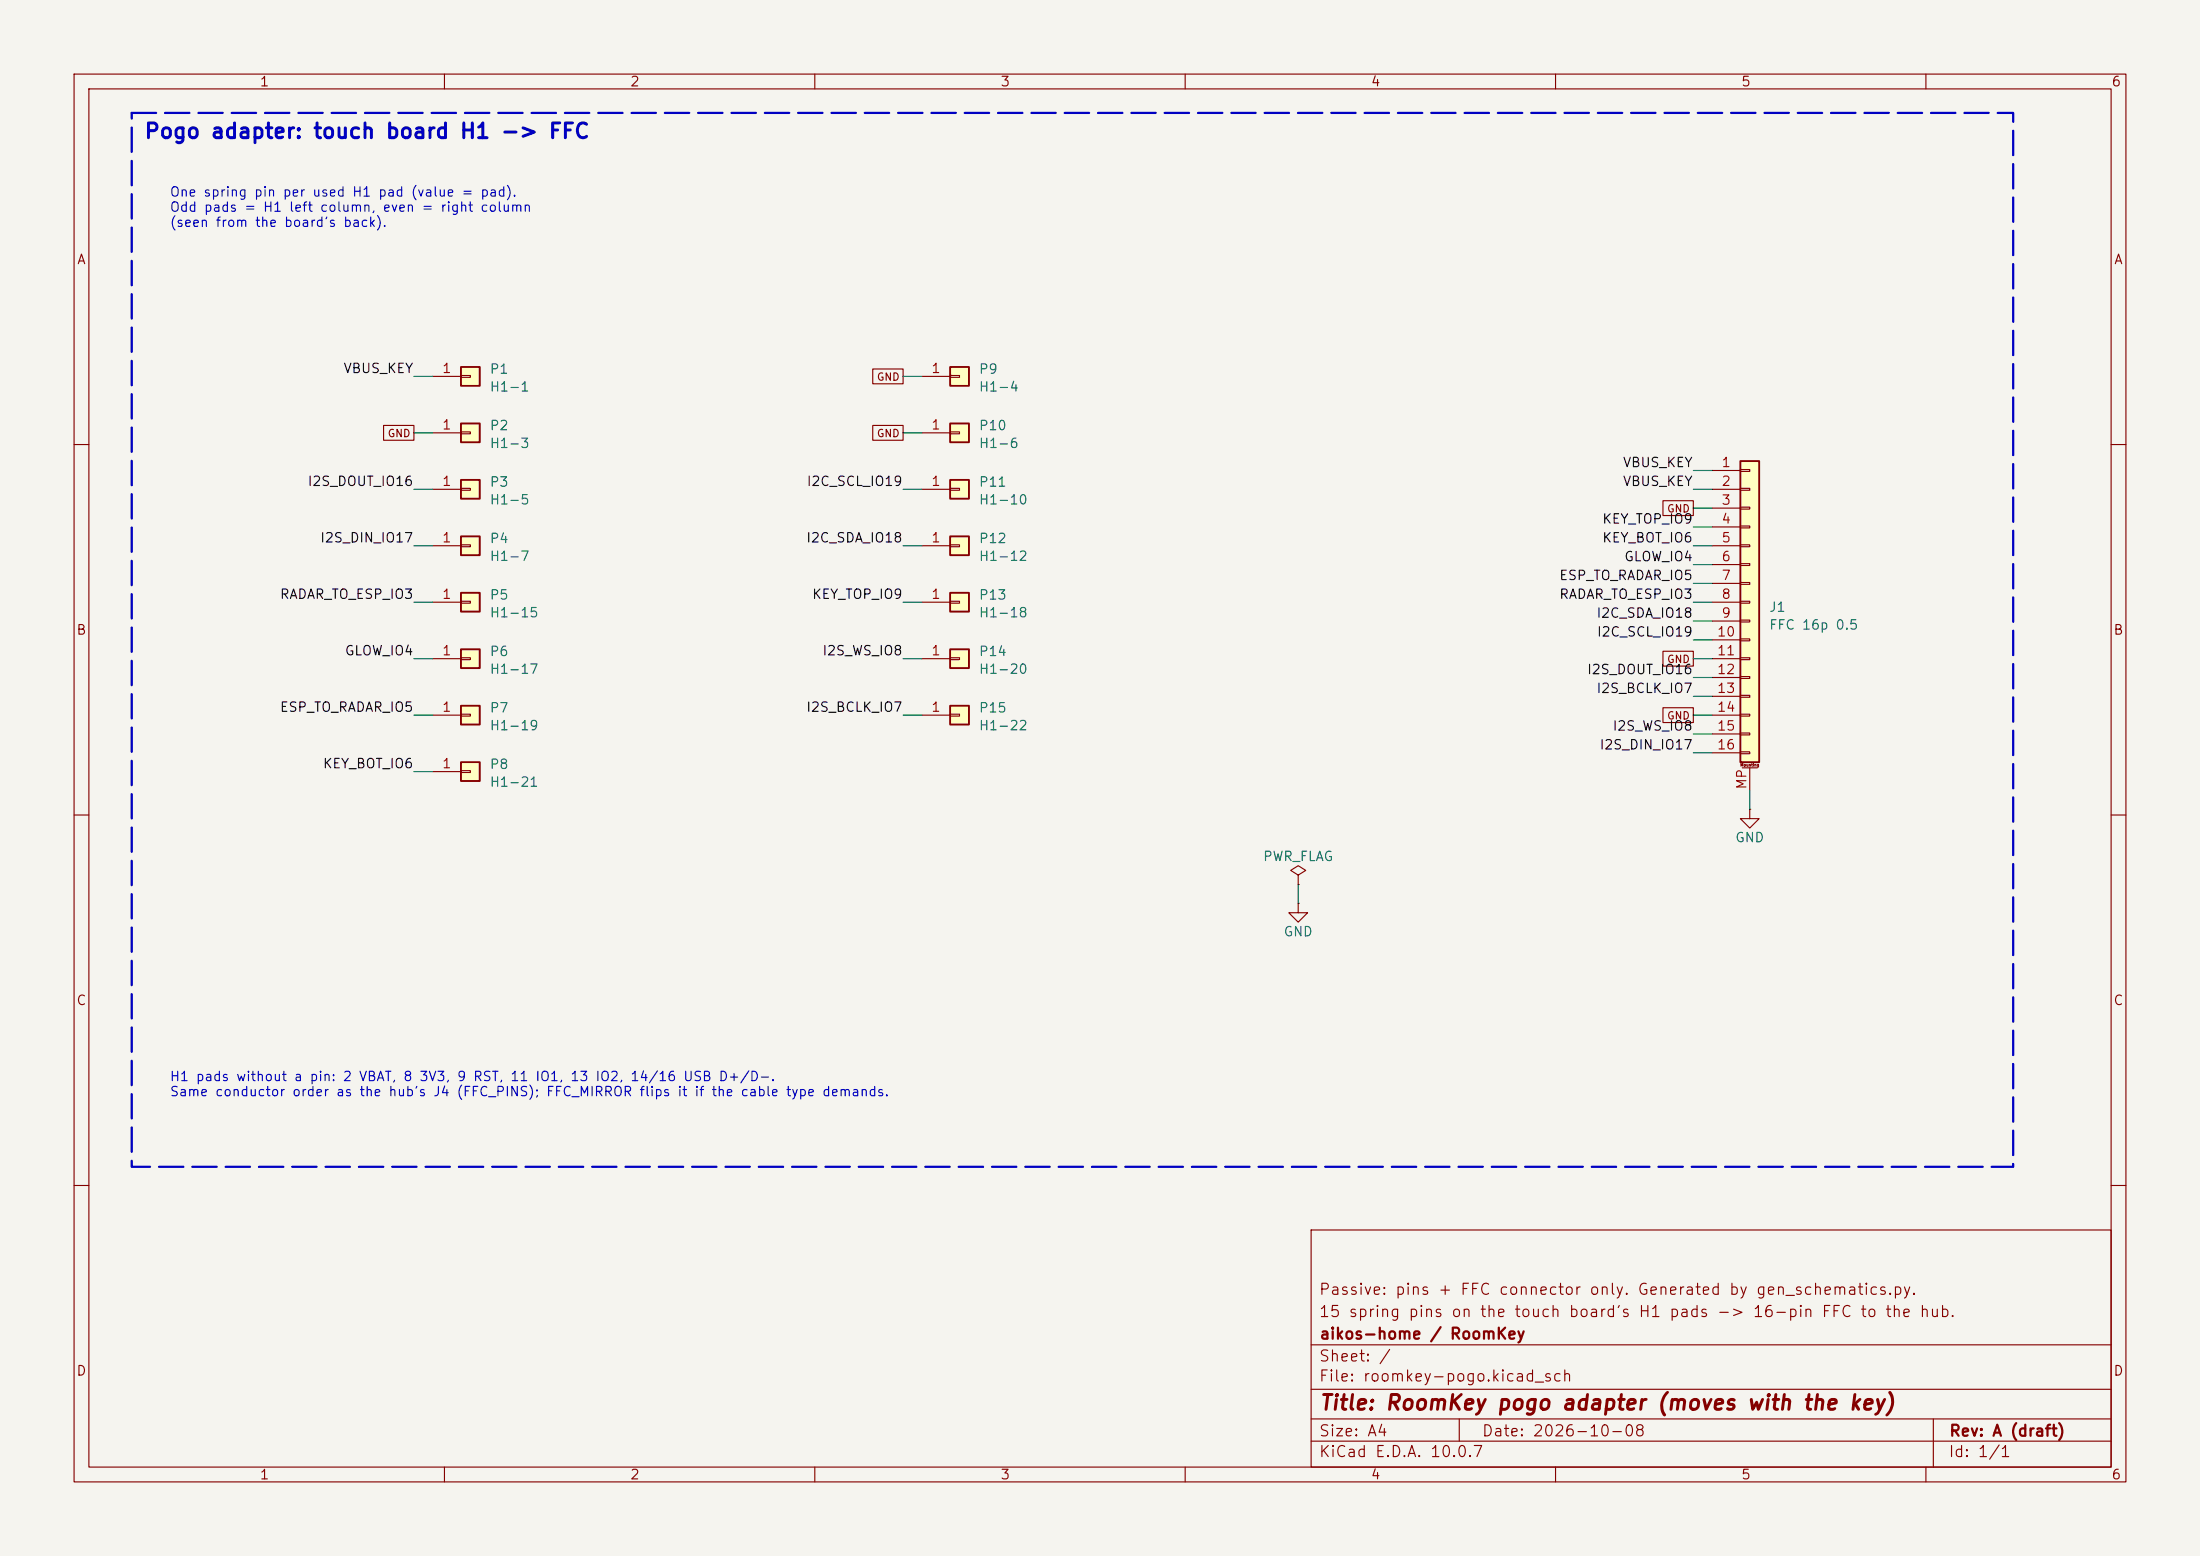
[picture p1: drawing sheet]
(kicad_sch
 (version 20260101)
 (generator "eeschema")
 (generator_version "10.0")
 (paper "A4")
 (title_block
  (title "RoomKey pogo adapter (moves with the key)")
  (date "2026-10-08")
  (rev "A (draft)")
  (company "aikos-home / RoomKey")
  (comment 1 "15 spring pins on the touch board's H1 pads -> 16-pin FFC to the hub.")
  (comment 2 "Passive: pins + FFC connector only. Generated by gen_schematics.py."))
 (lib_symbols
  (symbol "Connector_Generic:Conn_01x01"
   (pin_names
    (offset 1.016) (hide yes)) (exclude_from_sim no) (in_bom yes) (on_board yes)
   (in_pos_files yes)
   (duplicate_pin_numbers_are_jumpers no)
   (property "Reference" "J" (at 0 2.54 0) (show_name no) (do_not_autoplace no) (effects (font (size 1.27 1.27))))
   (property "Value" "Conn_01x01" (at 0 -2.54 0) (show_name no) (do_not_autoplace no) (effects (font (size 1.27 1.27))))
   (property "Footprint" "" (at 0 0 0) (show_name no) (do_not_autoplace no) (hide yes) (effects (font (size 1.27 1.27))))
   (property "Datasheet" "" (at 0 0 0) (show_name no) (do_not_autoplace no) (hide yes) (effects (font (size 1.27 1.27))))
   (property "Description" "Generic connector, single row, 01x01, script generated (kicad-library-utils/schlib/autogen/connector/)" (at 0 0 0) (show_name no) (do_not_autoplace no) (hide yes) (effects (font (size 1.27 1.27))))
   (symbol "Conn_01x01_1_1"
    (rectangle (start -1.27 1.27) (end 1.27 -1.27) (stroke (width 0.254) (type default)) (fill (type background)))
    (rectangle (start -1.27 0.127) (end 0 -0.127) (stroke (width 0.1524) (type default)) (fill (type none)))
    (pin passive line (at -5.08 0 0) (length 3.81) (name "Pin_1" (effects (font (size 1.27 1.27)))) (number "1" (effects (font (size 1.27 1.27))))))
   (embedded_fonts no))
  (symbol "Connector_Generic_MountingPin:Conn_01x16_MountingPin"
   (pin_names
    (offset 1.016) (hide yes)) (exclude_from_sim no) (in_bom yes) (on_board yes)
   (in_pos_files yes)
   (duplicate_pin_numbers_are_jumpers no)
   (property "Reference" "J" (at 0 20.32 0) (show_name no) (do_not_autoplace no) (effects (font (size 1.27 1.27))))
   (property "Value" "Conn_01x16_MountingPin" (at 1.27 -22.86 0) (show_name no) (do_not_autoplace no) (effects (font (size 1.27 1.27)) (justify left)))
   (property "Footprint" "" (at 0 0 0) (show_name no) (do_not_autoplace no) (hide yes) (effects (font (size 1.27 1.27))))
   (property "Datasheet" "" (at 0 0 0) (show_name no) (do_not_autoplace no) (hide yes) (effects (font (size 1.27 1.27))))
   (property "Description" "Generic connectable mounting pin connector, single row, 01x16, script generated (kicad-library-utils/schlib/autogen/connector/)" (at 0 0 0) (show_name no) (do_not_autoplace no) (hide yes) (effects (font (size 1.27 1.27))))
   (symbol "Conn_01x16_MountingPin_1_1"
    (rectangle (start -1.27 19.05) (end 1.27 -21.59) (stroke (width 0.254) (type default)) (fill (type background)))
    (rectangle (start -1.27 17.907) (end 0 17.653) (stroke (width 0.1524) (type default)) (fill (type none)))
    (rectangle (start -1.27 15.367) (end 0 15.113) (stroke (width 0.1524) (type default)) (fill (type none)))
    (rectangle (start -1.27 12.827) (end 0 12.573) (stroke (width 0.1524) (type default)) (fill (type none)))
    (rectangle (start -1.27 10.287) (end 0 10.033) (stroke (width 0.1524) (type default)) (fill (type none)))
    (rectangle (start -1.27 7.747) (end 0 7.493) (stroke (width 0.1524) (type default)) (fill (type none)))
    (rectangle (start -1.27 5.207) (end 0 4.953) (stroke (width 0.1524) (type default)) (fill (type none)))
    (rectangle (start -1.27 2.667) (end 0 2.413) (stroke (width 0.1524) (type default)) (fill (type none)))
    (rectangle (start -1.27 0.127) (end 0 -0.127) (stroke (width 0.1524) (type default)) (fill (type none)))
    (rectangle (start -1.27 -2.413) (end 0 -2.667) (stroke (width 0.1524) (type default)) (fill (type none)))
    (rectangle (start -1.27 -4.953) (end 0 -5.207) (stroke (width 0.1524) (type default)) (fill (type none)))
    (rectangle (start -1.27 -7.493) (end 0 -7.747) (stroke (width 0.1524) (type default)) (fill (type none)))
    (rectangle (start -1.27 -10.033) (end 0 -10.287) (stroke (width 0.1524) (type default)) (fill (type none)))
    (rectangle (start -1.27 -12.573) (end 0 -12.827) (stroke (width 0.1524) (type default)) (fill (type none)))
    (rectangle (start -1.27 -15.113) (end 0 -15.367) (stroke (width 0.1524) (type default)) (fill (type none)))
    (rectangle (start -1.27 -17.653) (end 0 -17.907) (stroke (width 0.1524) (type default)) (fill (type none)))
    (rectangle (start -1.27 -20.193) (end 0 -20.447) (stroke (width 0.1524) (type default)) (fill (type none)))
    (polyline (pts (xy -1.016 -22.352) (xy 1.016 -22.352)) (stroke (width 0.1524) (type default)) (fill (type none)))
    (text "Mounting" (at 0 -21.971 0) (effects (font (size 0.381 0.381))))
    (pin passive line (at -5.08 17.78 0) (length 3.81) (name "Pin_1" (effects (font (size 1.27 1.27)))) (number "1" (effects (font (size 1.27 1.27)))))
    (pin passive line (at -5.08 15.24 0) (length 3.81) (name "Pin_2" (effects (font (size 1.27 1.27)))) (number "2" (effects (font (size 1.27 1.27)))))
    (pin passive line (at -5.08 12.7 0) (length 3.81) (name "Pin_3" (effects (font (size 1.27 1.27)))) (number "3" (effects (font (size 1.27 1.27)))))
    (pin passive line (at -5.08 10.16 0) (length 3.81) (name "Pin_4" (effects (font (size 1.27 1.27)))) (number "4" (effects (font (size 1.27 1.27)))))
    (pin passive line (at -5.08 7.62 0) (length 3.81) (name "Pin_5" (effects (font (size 1.27 1.27)))) (number "5" (effects (font (size 1.27 1.27)))))
    (pin passive line (at -5.08 5.08 0) (length 3.81) (name "Pin_6" (effects (font (size 1.27 1.27)))) (number "6" (effects (font (size 1.27 1.27)))))
    (pin passive line (at -5.08 2.54 0) (length 3.81) (name "Pin_7" (effects (font (size 1.27 1.27)))) (number "7" (effects (font (size 1.27 1.27)))))
    (pin passive line (at -5.08 0 0) (length 3.81) (name "Pin_8" (effects (font (size 1.27 1.27)))) (number "8" (effects (font (size 1.27 1.27)))))
    (pin passive line (at -5.08 -2.54 0) (length 3.81) (name "Pin_9" (effects (font (size 1.27 1.27)))) (number "9" (effects (font (size 1.27 1.27)))))
    (pin passive line (at -5.08 -5.08 0) (length 3.81) (name "Pin_10" (effects (font (size 1.27 1.27)))) (number "10" (effects (font (size 1.27 1.27)))))
    (pin passive line (at -5.08 -7.62 0) (length 3.81) (name "Pin_11" (effects (font (size 1.27 1.27)))) (number "11" (effects (font (size 1.27 1.27)))))
    (pin passive line (at -5.08 -10.16 0) (length 3.81) (name "Pin_12" (effects (font (size 1.27 1.27)))) (number "12" (effects (font (size 1.27 1.27)))))
    (pin passive line (at -5.08 -12.7 0) (length 3.81) (name "Pin_13" (effects (font (size 1.27 1.27)))) (number "13" (effects (font (size 1.27 1.27)))))
    (pin passive line (at -5.08 -15.24 0) (length 3.81) (name "Pin_14" (effects (font (size 1.27 1.27)))) (number "14" (effects (font (size 1.27 1.27)))))
    (pin passive line (at -5.08 -17.78 0) (length 3.81) (name "Pin_15" (effects (font (size 1.27 1.27)))) (number "15" (effects (font (size 1.27 1.27)))))
    (pin passive line (at -5.08 -20.32 0) (length 3.81) (name "Pin_16" (effects (font (size 1.27 1.27)))) (number "16" (effects (font (size 1.27 1.27)))))
    (pin passive line (at 0 -25.4 90) (length 3.048) (name "MountPin" (effects (font (size 1.27 1.27)))) (number "MP" (effects (font (size 1.27 1.27))))))
   (embedded_fonts no))
  (symbol "power:GND"
   (power global)
   (pin_numbers (hide yes))
   (pin_names
    (offset 0) (hide yes)) (exclude_from_sim no) (in_bom yes) (on_board yes)
   (in_pos_files yes)
   (duplicate_pin_numbers_are_jumpers no)
   (property "Reference" "#PWR" (at 0 -6.35 0) (show_name no) (do_not_autoplace no) (hide yes) (effects (font (size 1.27 1.27))))
   (property "Value" "GND" (at 0 -3.81 0) (show_name no) (do_not_autoplace no) (effects (font (size 1.27 1.27))))
   (property "Footprint" "" (at 0 0 0) (show_name no) (do_not_autoplace no) (hide yes) (effects (font (size 1.27 1.27))))
   (property "Datasheet" "" (at 0 0 0) (show_name no) (do_not_autoplace no) (hide yes) (effects (font (size 1.27 1.27))))
   (property "Description" "Power symbol creates a global label with name \"GND\" , ground" (at 0 0 0) (show_name no) (do_not_autoplace no) (hide yes) (effects (font (size 1.27 1.27))))
   (symbol "GND_0_1"
    (polyline (pts (xy 0 0) (xy 0 -1.27) (xy 1.27 -1.27) (xy 0 -2.54) (xy -1.27 -1.27) (xy 0 -1.27)) (stroke (width 0) (type default)) (fill (type none))))
   (symbol "GND_1_1"
    (pin power_in line (at 0 0 270) (length 0) (name "" (effects (font (size 1.27 1.27)))) (number "1" (effects (font (size 1.27 1.27))))))
   (embedded_fonts no))
  (symbol "power:PWR_FLAG"
   (power global)
   (pin_numbers (hide yes))
   (pin_names
    (offset 0) (hide yes)) (exclude_from_sim no) (in_bom yes) (on_board yes)
   (in_pos_files yes)
   (duplicate_pin_numbers_are_jumpers no)
   (property "Reference" "#FLG" (at 0 1.905 0) (show_name no) (do_not_autoplace no) (hide yes) (effects (font (size 1.27 1.27))))
   (property "Value" "PWR_FLAG" (at 0 3.81 0) (show_name no) (do_not_autoplace no) (effects (font (size 1.27 1.27))))
   (property "Footprint" "" (at 0 0 0) (show_name no) (do_not_autoplace no) (hide yes) (effects (font (size 1.27 1.27))))
   (property "Datasheet" "" (at 0 0 0) (show_name no) (do_not_autoplace no) (hide yes) (effects (font (size 1.27 1.27))))
   (property "Description" "Special symbol for telling ERC where power comes from" (at 0 0 0) (show_name no) (do_not_autoplace no) (hide yes) (effects (font (size 1.27 1.27))))
   (symbol "PWR_FLAG_0_0"
    (pin power_out line (at 0 0 90) (length 0) (name "" (effects (font (size 1.27 1.27)))) (number "1" (effects (font (size 1.27 1.27))))))
   (symbol "PWR_FLAG_0_1"
    (polyline (pts (xy 0 0) (xy 0 1.27) (xy -1.016 1.905) (xy 0 2.54) (xy 1.016 1.905) (xy 0 1.27)) (stroke (width 0) (type default)) (fill (type none))))
   (embedded_fonts no)))
 (rectangle
  (start 17.78 15.24)
  (end 271.78 157.48)
  (stroke (width 0.3) (type dash))
  (fill (type none)))
 (text "Pogo adapter: touch board H1 -> FFC"
  (exclude_from_sim no)
  (at 19.304 16.764 0)
  (effects (font (size 2 2)
    (bold yes)) (justify left top)))
 (text "One spring pin per used H1 pad (value = pad).\nOdd pads = H1 left column, even = right column\n(seen from the board's back)."
  (exclude_from_sim no)
  (at 22.86 25.4 0)
  (effects (font (size 1.27 1.27)) (justify left top)))
 (wire
  (pts (xy 58.42 50.8) (xy 55.88 50.8))
  (stroke (width 0) (type default)))
 (label "VBUS_KEY"
  (at 55.88 50.8 180)
  (effects (font (size 1.27 1.27)) (justify right bottom)))
 (symbol
  (lib_id "Connector_Generic:Conn_01x01")
  (at 63.5 50.8 0)
  (unit 1)
  (body_style 1)
  (exclude_from_sim no)
  (in_bom yes)
  (on_board yes)
  (in_pos_files yes)
  (dnp no)
  (property "Reference" "P1" (at 66.04 49.8 0) (show_name no) (do_not_autoplace no) (effects (font (size 1.27 1.27)) (justify left)))
  (property "Value" "H1-1" (at 66.04 52.2 0) (show_name no) (do_not_autoplace no) (effects (font (size 1.27 1.27)) (justify left)))
  (property "Footprint" "roomkey:PogoPin_MillMax_0900_SMD" (at 63.5 50.8 0) (hide yes) (show_name no) (do_not_autoplace no) (effects (font (size 1.27 1.27))))
  (property "Datasheet" "" (at 63.5 50.8 0) (hide yes) (show_name no) (do_not_autoplace no) (effects (font (size 1.27 1.27))))
  (property "Description" "Spring pin on touch board H1 pad 1 (VBUS) [TBD: height vs. the stack, tip shape]" (at 63.5 50.8 0) (hide yes) (show_name no) (do_not_autoplace no) (effects (font (size 1.27 1.27))))
  (property "MPN" "0900-0-15-20-76-14-11-0" (at 63.5 50.8 0) (hide yes) (show_name no) (do_not_autoplace no) (effects (font (size 1.27 1.27))))
  (property "Manufacturer" "Mill-Max" (at 63.5 50.8 0) (hide yes) (show_name no) (do_not_autoplace no) (effects (font (size 1.27 1.27))))
  (property "LCSC" "" (at 63.5 50.8 0) (hide yes) (show_name no) (do_not_autoplace no) (effects (font (size 1.27 1.27))))
  (pin "1"))
 (wire
  (pts (xy 58.42 58.42) (xy 55.88 58.42))
  (stroke (width 0) (type default)))
 (global_label "GND"
  (shape passive)
  (at 55.88 58.42 180)
  (effects (font (size 1 1)) (justify right)))
 (symbol
  (lib_id "Connector_Generic:Conn_01x01")
  (at 63.5 58.42 0)
  (unit 1)
  (body_style 1)
  (exclude_from_sim no)
  (in_bom yes)
  (on_board yes)
  (in_pos_files yes)
  (dnp no)
  (property "Reference" "P2" (at 66.04 57.42 0) (show_name no) (do_not_autoplace no) (effects (font (size 1.27 1.27)) (justify left)))
  (property "Value" "H1-3" (at 66.04 59.82 0) (show_name no) (do_not_autoplace no) (effects (font (size 1.27 1.27)) (justify left)))
  (property "Footprint" "roomkey:PogoPin_MillMax_0900_SMD" (at 63.5 58.42 0) (hide yes) (show_name no) (do_not_autoplace no) (effects (font (size 1.27 1.27))))
  (property "Datasheet" "" (at 63.5 58.42 0) (hide yes) (show_name no) (do_not_autoplace no) (effects (font (size 1.27 1.27))))
  (property "Description" "Spring pin on touch board H1 pad 3 (GND) [TBD: height vs. the stack, tip shape]" (at 63.5 58.42 0) (hide yes) (show_name no) (do_not_autoplace no) (effects (font (size 1.27 1.27))))
  (property "MPN" "0900-0-15-20-76-14-11-0" (at 63.5 58.42 0) (hide yes) (show_name no) (do_not_autoplace no) (effects (font (size 1.27 1.27))))
  (property "Manufacturer" "Mill-Max" (at 63.5 58.42 0) (hide yes) (show_name no) (do_not_autoplace no) (effects (font (size 1.27 1.27))))
  (property "LCSC" "" (at 63.5 58.42 0) (hide yes) (show_name no) (do_not_autoplace no) (effects (font (size 1.27 1.27))))
  (pin "1"))
 (wire
  (pts (xy 58.42 66.04) (xy 55.88 66.04))
  (stroke (width 0) (type default)))
 (label "I2S_DOUT_IO16"
  (at 55.88 66.04 180)
  (effects (font (size 1.27 1.27)) (justify right bottom)))
 (symbol
  (lib_id "Connector_Generic:Conn_01x01")
  (at 63.5 66.04 0)
  (unit 1)
  (body_style 1)
  (exclude_from_sim no)
  (in_bom yes)
  (on_board yes)
  (in_pos_files yes)
  (dnp no)
  (property "Reference" "P3" (at 66.04 65.04 0) (show_name no) (do_not_autoplace no) (effects (font (size 1.27 1.27)) (justify left)))
  (property "Value" "H1-5" (at 66.04 67.44 0) (show_name no) (do_not_autoplace no) (effects (font (size 1.27 1.27)) (justify left)))
  (property "Footprint" "roomkey:PogoPin_MillMax_0900_SMD" (at 63.5 66.04 0) (hide yes) (show_name no) (do_not_autoplace no) (effects (font (size 1.27 1.27))))
  (property "Datasheet" "" (at 63.5 66.04 0) (hide yes) (show_name no) (do_not_autoplace no) (effects (font (size 1.27 1.27))))
  (property "Description" "Spring pin on touch board H1 pad 5 (TXD_IO16) [TBD: height vs. the stack, tip shape]" (at 63.5 66.04 0) (hide yes) (show_name no) (do_not_autoplace no) (effects (font (size 1.27 1.27))))
  (property "MPN" "0900-0-15-20-76-14-11-0" (at 63.5 66.04 0) (hide yes) (show_name no) (do_not_autoplace no) (effects (font (size 1.27 1.27))))
  (property "Manufacturer" "Mill-Max" (at 63.5 66.04 0) (hide yes) (show_name no) (do_not_autoplace no) (effects (font (size 1.27 1.27))))
  (property "LCSC" "" (at 63.5 66.04 0) (hide yes) (show_name no) (do_not_autoplace no) (effects (font (size 1.27 1.27))))
  (pin "1"))
 (wire
  (pts (xy 58.42 73.66) (xy 55.88 73.66))
  (stroke (width 0) (type default)))
 (label "I2S_DIN_IO17"
  (at 55.88 73.66 180)
  (effects (font (size 1.27 1.27)) (justify right bottom)))
 (symbol
  (lib_id "Connector_Generic:Conn_01x01")
  (at 63.5 73.66 0)
  (unit 1)
  (body_style 1)
  (exclude_from_sim no)
  (in_bom yes)
  (on_board yes)
  (in_pos_files yes)
  (dnp no)
  (property "Reference" "P4" (at 66.04 72.66 0) (show_name no) (do_not_autoplace no) (effects (font (size 1.27 1.27)) (justify left)))
  (property "Value" "H1-7" (at 66.04 75.06 0) (show_name no) (do_not_autoplace no) (effects (font (size 1.27 1.27)) (justify left)))
  (property "Footprint" "roomkey:PogoPin_MillMax_0900_SMD" (at 63.5 73.66 0) (hide yes) (show_name no) (do_not_autoplace no) (effects (font (size 1.27 1.27))))
  (property "Datasheet" "" (at 63.5 73.66 0) (hide yes) (show_name no) (do_not_autoplace no) (effects (font (size 1.27 1.27))))
  (property "Description" "Spring pin on touch board H1 pad 7 (RXD_IO17) [TBD: height vs. the stack, tip shape]" (at 63.5 73.66 0) (hide yes) (show_name no) (do_not_autoplace no) (effects (font (size 1.27 1.27))))
  (property "MPN" "0900-0-15-20-76-14-11-0" (at 63.5 73.66 0) (hide yes) (show_name no) (do_not_autoplace no) (effects (font (size 1.27 1.27))))
  (property "Manufacturer" "Mill-Max" (at 63.5 73.66 0) (hide yes) (show_name no) (do_not_autoplace no) (effects (font (size 1.27 1.27))))
  (property "LCSC" "" (at 63.5 73.66 0) (hide yes) (show_name no) (do_not_autoplace no) (effects (font (size 1.27 1.27))))
  (pin "1"))
 (wire
  (pts (xy 58.42 81.28) (xy 55.88 81.28))
  (stroke (width 0) (type default)))
 (label "RADAR_TO_ESP_IO3"
  (at 55.88 81.28 180)
  (effects (font (size 1.27 1.27)) (justify right bottom)))
 (symbol
  (lib_id "Connector_Generic:Conn_01x01")
  (at 63.5 81.28 0)
  (unit 1)
  (body_style 1)
  (exclude_from_sim no)
  (in_bom yes)
  (on_board yes)
  (in_pos_files yes)
  (dnp no)
  (property "Reference" "P5" (at 66.04 80.28 0) (show_name no) (do_not_autoplace no) (effects (font (size 1.27 1.27)) (justify left)))
  (property "Value" "H1-15" (at 66.04 82.68 0) (show_name no) (do_not_autoplace no) (effects (font (size 1.27 1.27)) (justify left)))
  (property "Footprint" "roomkey:PogoPin_MillMax_0900_SMD" (at 63.5 81.28 0) (hide yes) (show_name no) (do_not_autoplace no) (effects (font (size 1.27 1.27))))
  (property "Datasheet" "" (at 63.5 81.28 0) (hide yes) (show_name no) (do_not_autoplace no) (effects (font (size 1.27 1.27))))
  (property "Description" "Spring pin on touch board H1 pad 15 (IO3) [TBD: height vs. the stack, tip shape]" (at 63.5 81.28 0) (hide yes) (show_name no) (do_not_autoplace no) (effects (font (size 1.27 1.27))))
  (property "MPN" "0900-0-15-20-76-14-11-0" (at 63.5 81.28 0) (hide yes) (show_name no) (do_not_autoplace no) (effects (font (size 1.27 1.27))))
  (property "Manufacturer" "Mill-Max" (at 63.5 81.28 0) (hide yes) (show_name no) (do_not_autoplace no) (effects (font (size 1.27 1.27))))
  (property "LCSC" "" (at 63.5 81.28 0) (hide yes) (show_name no) (do_not_autoplace no) (effects (font (size 1.27 1.27))))
  (pin "1"))
 (wire
  (pts (xy 58.42 88.9) (xy 55.88 88.9))
  (stroke (width 0) (type default)))
 (label "GLOW_IO4"
  (at 55.88 88.9 180)
  (effects (font (size 1.27 1.27)) (justify right bottom)))
 (symbol
  (lib_id "Connector_Generic:Conn_01x01")
  (at 63.5 88.9 0)
  (unit 1)
  (body_style 1)
  (exclude_from_sim no)
  (in_bom yes)
  (on_board yes)
  (in_pos_files yes)
  (dnp no)
  (property "Reference" "P6" (at 66.04 87.9 0) (show_name no) (do_not_autoplace no) (effects (font (size 1.27 1.27)) (justify left)))
  (property "Value" "H1-17" (at 66.04 90.3 0) (show_name no) (do_not_autoplace no) (effects (font (size 1.27 1.27)) (justify left)))
  (property "Footprint" "roomkey:PogoPin_MillMax_0900_SMD" (at 63.5 88.9 0) (hide yes) (show_name no) (do_not_autoplace no) (effects (font (size 1.27 1.27))))
  (property "Datasheet" "" (at 63.5 88.9 0) (hide yes) (show_name no) (do_not_autoplace no) (effects (font (size 1.27 1.27))))
  (property "Description" "Spring pin on touch board H1 pad 17 (IO4) [TBD: height vs. the stack, tip shape]" (at 63.5 88.9 0) (hide yes) (show_name no) (do_not_autoplace no) (effects (font (size 1.27 1.27))))
  (property "MPN" "0900-0-15-20-76-14-11-0" (at 63.5 88.9 0) (hide yes) (show_name no) (do_not_autoplace no) (effects (font (size 1.27 1.27))))
  (property "Manufacturer" "Mill-Max" (at 63.5 88.9 0) (hide yes) (show_name no) (do_not_autoplace no) (effects (font (size 1.27 1.27))))
  (property "LCSC" "" (at 63.5 88.9 0) (hide yes) (show_name no) (do_not_autoplace no) (effects (font (size 1.27 1.27))))
  (pin "1"))
 (wire
  (pts (xy 58.42 96.52) (xy 55.88 96.52))
  (stroke (width 0) (type default)))
 (label "ESP_TO_RADAR_IO5"
  (at 55.88 96.52 180)
  (effects (font (size 1.27 1.27)) (justify right bottom)))
 (symbol
  (lib_id "Connector_Generic:Conn_01x01")
  (at 63.5 96.52 0)
  (unit 1)
  (body_style 1)
  (exclude_from_sim no)
  (in_bom yes)
  (on_board yes)
  (in_pos_files yes)
  (dnp no)
  (property "Reference" "P7" (at 66.04 95.52 0) (show_name no) (do_not_autoplace no) (effects (font (size 1.27 1.27)) (justify left)))
  (property "Value" "H1-19" (at 66.04 97.92 0) (show_name no) (do_not_autoplace no) (effects (font (size 1.27 1.27)) (justify left)))
  (property "Footprint" "roomkey:PogoPin_MillMax_0900_SMD" (at 63.5 96.52 0) (hide yes) (show_name no) (do_not_autoplace no) (effects (font (size 1.27 1.27))))
  (property "Datasheet" "" (at 63.5 96.52 0) (hide yes) (show_name no) (do_not_autoplace no) (effects (font (size 1.27 1.27))))
  (property "Description" "Spring pin on touch board H1 pad 19 (IO5) [TBD: height vs. the stack, tip shape]" (at 63.5 96.52 0) (hide yes) (show_name no) (do_not_autoplace no) (effects (font (size 1.27 1.27))))
  (property "MPN" "0900-0-15-20-76-14-11-0" (at 63.5 96.52 0) (hide yes) (show_name no) (do_not_autoplace no) (effects (font (size 1.27 1.27))))
  (property "Manufacturer" "Mill-Max" (at 63.5 96.52 0) (hide yes) (show_name no) (do_not_autoplace no) (effects (font (size 1.27 1.27))))
  (property "LCSC" "" (at 63.5 96.52 0) (hide yes) (show_name no) (do_not_autoplace no) (effects (font (size 1.27 1.27))))
  (pin "1"))
 (wire
  (pts (xy 58.42 104.14) (xy 55.88 104.14))
  (stroke (width 0) (type default)))
 (label "KEY_BOT_IO6"
  (at 55.88 104.14 180)
  (effects (font (size 1.27 1.27)) (justify right bottom)))
 (symbol
  (lib_id "Connector_Generic:Conn_01x01")
  (at 63.5 104.14 0)
  (unit 1)
  (body_style 1)
  (exclude_from_sim no)
  (in_bom yes)
  (on_board yes)
  (in_pos_files yes)
  (dnp no)
  (property "Reference" "P8" (at 66.04 103.14 0) (show_name no) (do_not_autoplace no) (effects (font (size 1.27 1.27)) (justify left)))
  (property "Value" "H1-21" (at 66.04 105.54 0) (show_name no) (do_not_autoplace no) (effects (font (size 1.27 1.27)) (justify left)))
  (property "Footprint" "roomkey:PogoPin_MillMax_0900_SMD" (at 63.5 104.14 0) (hide yes) (show_name no) (do_not_autoplace no) (effects (font (size 1.27 1.27))))
  (property "Datasheet" "" (at 63.5 104.14 0) (hide yes) (show_name no) (do_not_autoplace no) (effects (font (size 1.27 1.27))))
  (property "Description" "Spring pin on touch board H1 pad 21 (IO6) [TBD: height vs. the stack, tip shape]" (at 63.5 104.14 0) (hide yes) (show_name no) (do_not_autoplace no) (effects (font (size 1.27 1.27))))
  (property "MPN" "0900-0-15-20-76-14-11-0" (at 63.5 104.14 0) (hide yes) (show_name no) (do_not_autoplace no) (effects (font (size 1.27 1.27))))
  (property "Manufacturer" "Mill-Max" (at 63.5 104.14 0) (hide yes) (show_name no) (do_not_autoplace no) (effects (font (size 1.27 1.27))))
  (property "LCSC" "" (at 63.5 104.14 0) (hide yes) (show_name no) (do_not_autoplace no) (effects (font (size 1.27 1.27))))
  (pin "1"))
 (wire
  (pts (xy 124.46 50.8) (xy 121.92 50.8))
  (stroke (width 0) (type default)))
 (global_label "GND"
  (shape passive)
  (at 121.92 50.8 180)
  (effects (font (size 1 1)) (justify right)))
 (symbol
  (lib_id "Connector_Generic:Conn_01x01")
  (at 129.54 50.8 0)
  (unit 1)
  (body_style 1)
  (exclude_from_sim no)
  (in_bom yes)
  (on_board yes)
  (in_pos_files yes)
  (dnp no)
  (property "Reference" "P9" (at 132.08 49.8 0) (show_name no) (do_not_autoplace no) (effects (font (size 1.27 1.27)) (justify left)))
  (property "Value" "H1-4" (at 132.08 52.2 0) (show_name no) (do_not_autoplace no) (effects (font (size 1.27 1.27)) (justify left)))
  (property "Footprint" "roomkey:PogoPin_MillMax_0900_SMD" (at 129.54 50.8 0) (hide yes) (show_name no) (do_not_autoplace no) (effects (font (size 1.27 1.27))))
  (property "Datasheet" "" (at 129.54 50.8 0) (hide yes) (show_name no) (do_not_autoplace no) (effects (font (size 1.27 1.27))))
  (property "Description" "Spring pin on touch board H1 pad 4 (GND) [TBD: height vs. the stack, tip shape]" (at 129.54 50.8 0) (hide yes) (show_name no) (do_not_autoplace no) (effects (font (size 1.27 1.27))))
  (property "MPN" "0900-0-15-20-76-14-11-0" (at 129.54 50.8 0) (hide yes) (show_name no) (do_not_autoplace no) (effects (font (size 1.27 1.27))))
  (property "Manufacturer" "Mill-Max" (at 129.54 50.8 0) (hide yes) (show_name no) (do_not_autoplace no) (effects (font (size 1.27 1.27))))
  (property "LCSC" "" (at 129.54 50.8 0) (hide yes) (show_name no) (do_not_autoplace no) (effects (font (size 1.27 1.27))))
  (pin "1"))
 (wire
  (pts (xy 124.46 58.42) (xy 121.92 58.42))
  (stroke (width 0) (type default)))
 (global_label "GND"
  (shape passive)
  (at 121.92 58.42 180)
  (effects (font (size 1 1)) (justify right)))
 (symbol
  (lib_id "Connector_Generic:Conn_01x01")
  (at 129.54 58.42 0)
  (unit 1)
  (body_style 1)
  (exclude_from_sim no)
  (in_bom yes)
  (on_board yes)
  (in_pos_files yes)
  (dnp no)
  (property "Reference" "P10" (at 132.08 57.42 0) (show_name no) (do_not_autoplace no) (effects (font (size 1.27 1.27)) (justify left)))
  (property "Value" "H1-6" (at 132.08 59.82 0) (show_name no) (do_not_autoplace no) (effects (font (size 1.27 1.27)) (justify left)))
  (property "Footprint" "roomkey:PogoPin_MillMax_0900_SMD" (at 129.54 58.42 0) (hide yes) (show_name no) (do_not_autoplace no) (effects (font (size 1.27 1.27))))
  (property "Datasheet" "" (at 129.54 58.42 0) (hide yes) (show_name no) (do_not_autoplace no) (effects (font (size 1.27 1.27))))
  (property "Description" "Spring pin on touch board H1 pad 6 (GND) [TBD: height vs. the stack, tip shape]" (at 129.54 58.42 0) (hide yes) (show_name no) (do_not_autoplace no) (effects (font (size 1.27 1.27))))
  (property "MPN" "0900-0-15-20-76-14-11-0" (at 129.54 58.42 0) (hide yes) (show_name no) (do_not_autoplace no) (effects (font (size 1.27 1.27))))
  (property "Manufacturer" "Mill-Max" (at 129.54 58.42 0) (hide yes) (show_name no) (do_not_autoplace no) (effects (font (size 1.27 1.27))))
  (property "LCSC" "" (at 129.54 58.42 0) (hide yes) (show_name no) (do_not_autoplace no) (effects (font (size 1.27 1.27))))
  (pin "1"))
 (wire
  (pts (xy 124.46 66.04) (xy 121.92 66.04))
  (stroke (width 0) (type default)))
 (label "I2C_SCL_IO19"
  (at 121.92 66.04 180)
  (effects (font (size 1.27 1.27)) (justify right bottom)))
 (symbol
  (lib_id "Connector_Generic:Conn_01x01")
  (at 129.54 66.04 0)
  (unit 1)
  (body_style 1)
  (exclude_from_sim no)
  (in_bom yes)
  (on_board yes)
  (in_pos_files yes)
  (dnp no)
  (property "Reference" "P11" (at 132.08 65.04 0) (show_name no) (do_not_autoplace no) (effects (font (size 1.27 1.27)) (justify left)))
  (property "Value" "H1-10" (at 132.08 67.44 0) (show_name no) (do_not_autoplace no) (effects (font (size 1.27 1.27)) (justify left)))
  (property "Footprint" "roomkey:PogoPin_MillMax_0900_SMD" (at 129.54 66.04 0) (hide yes) (show_name no) (do_not_autoplace no) (effects (font (size 1.27 1.27))))
  (property "Datasheet" "" (at 129.54 66.04 0) (hide yes) (show_name no) (do_not_autoplace no) (effects (font (size 1.27 1.27))))
  (property "Description" "Spring pin on touch board H1 pad 10 (SCL_IO19) [TBD: height vs. the stack, tip shape]" (at 129.54 66.04 0) (hide yes) (show_name no) (do_not_autoplace no) (effects (font (size 1.27 1.27))))
  (property "MPN" "0900-0-15-20-76-14-11-0" (at 129.54 66.04 0) (hide yes) (show_name no) (do_not_autoplace no) (effects (font (size 1.27 1.27))))
  (property "Manufacturer" "Mill-Max" (at 129.54 66.04 0) (hide yes) (show_name no) (do_not_autoplace no) (effects (font (size 1.27 1.27))))
  (property "LCSC" "" (at 129.54 66.04 0) (hide yes) (show_name no) (do_not_autoplace no) (effects (font (size 1.27 1.27))))
  (pin "1"))
 (wire
  (pts (xy 124.46 73.66) (xy 121.92 73.66))
  (stroke (width 0) (type default)))
 (label "I2C_SDA_IO18"
  (at 121.92 73.66 180)
  (effects (font (size 1.27 1.27)) (justify right bottom)))
 (symbol
  (lib_id "Connector_Generic:Conn_01x01")
  (at 129.54 73.66 0)
  (unit 1)
  (body_style 1)
  (exclude_from_sim no)
  (in_bom yes)
  (on_board yes)
  (in_pos_files yes)
  (dnp no)
  (property "Reference" "P12" (at 132.08 72.66 0) (show_name no) (do_not_autoplace no) (effects (font (size 1.27 1.27)) (justify left)))
  (property "Value" "H1-12" (at 132.08 75.06 0) (show_name no) (do_not_autoplace no) (effects (font (size 1.27 1.27)) (justify left)))
  (property "Footprint" "roomkey:PogoPin_MillMax_0900_SMD" (at 129.54 73.66 0) (hide yes) (show_name no) (do_not_autoplace no) (effects (font (size 1.27 1.27))))
  (property "Datasheet" "" (at 129.54 73.66 0) (hide yes) (show_name no) (do_not_autoplace no) (effects (font (size 1.27 1.27))))
  (property "Description" "Spring pin on touch board H1 pad 12 (SDA_IO18) [TBD: height vs. the stack, tip shape]" (at 129.54 73.66 0) (hide yes) (show_name no) (do_not_autoplace no) (effects (font (size 1.27 1.27))))
  (property "MPN" "0900-0-15-20-76-14-11-0" (at 129.54 73.66 0) (hide yes) (show_name no) (do_not_autoplace no) (effects (font (size 1.27 1.27))))
  (property "Manufacturer" "Mill-Max" (at 129.54 73.66 0) (hide yes) (show_name no) (do_not_autoplace no) (effects (font (size 1.27 1.27))))
  (property "LCSC" "" (at 129.54 73.66 0) (hide yes) (show_name no) (do_not_autoplace no) (effects (font (size 1.27 1.27))))
  (pin "1"))
 (wire
  (pts (xy 124.46 81.28) (xy 121.92 81.28))
  (stroke (width 0) (type default)))
 (label "KEY_TOP_IO9"
  (at 121.92 81.28 180)
  (effects (font (size 1.27 1.27)) (justify right bottom)))
 (symbol
  (lib_id "Connector_Generic:Conn_01x01")
  (at 129.54 81.28 0)
  (unit 1)
  (body_style 1)
  (exclude_from_sim no)
  (in_bom yes)
  (on_board yes)
  (in_pos_files yes)
  (dnp no)
  (property "Reference" "P13" (at 132.08 80.28 0) (show_name no) (do_not_autoplace no) (effects (font (size 1.27 1.27)) (justify left)))
  (property "Value" "H1-18" (at 132.08 82.68 0) (show_name no) (do_not_autoplace no) (effects (font (size 1.27 1.27)) (justify left)))
  (property "Footprint" "roomkey:PogoPin_MillMax_0900_SMD" (at 129.54 81.28 0) (hide yes) (show_name no) (do_not_autoplace no) (effects (font (size 1.27 1.27))))
  (property "Datasheet" "" (at 129.54 81.28 0) (hide yes) (show_name no) (do_not_autoplace no) (effects (font (size 1.27 1.27))))
  (property "Description" "Spring pin on touch board H1 pad 18 (IO9_BOOT) [TBD: height vs. the stack, tip shape]" (at 129.54 81.28 0) (hide yes) (show_name no) (do_not_autoplace no) (effects (font (size 1.27 1.27))))
  (property "MPN" "0900-0-15-20-76-14-11-0" (at 129.54 81.28 0) (hide yes) (show_name no) (do_not_autoplace no) (effects (font (size 1.27 1.27))))
  (property "Manufacturer" "Mill-Max" (at 129.54 81.28 0) (hide yes) (show_name no) (do_not_autoplace no) (effects (font (size 1.27 1.27))))
  (property "LCSC" "" (at 129.54 81.28 0) (hide yes) (show_name no) (do_not_autoplace no) (effects (font (size 1.27 1.27))))
  (pin "1"))
 (wire
  (pts (xy 124.46 88.9) (xy 121.92 88.9))
  (stroke (width 0) (type default)))
 (label "I2S_WS_IO8"
  (at 121.92 88.9 180)
  (effects (font (size 1.27 1.27)) (justify right bottom)))
 (symbol
  (lib_id "Connector_Generic:Conn_01x01")
  (at 129.54 88.9 0)
  (unit 1)
  (body_style 1)
  (exclude_from_sim no)
  (in_bom yes)
  (on_board yes)
  (in_pos_files yes)
  (dnp no)
  (property "Reference" "P14" (at 132.08 87.9 0) (show_name no) (do_not_autoplace no) (effects (font (size 1.27 1.27)) (justify left)))
  (property "Value" "H1-20" (at 132.08 90.3 0) (show_name no) (do_not_autoplace no) (effects (font (size 1.27 1.27)) (justify left)))
  (property "Footprint" "roomkey:PogoPin_MillMax_0900_SMD" (at 129.54 88.9 0) (hide yes) (show_name no) (do_not_autoplace no) (effects (font (size 1.27 1.27))))
  (property "Datasheet" "" (at 129.54 88.9 0) (hide yes) (show_name no) (do_not_autoplace no) (effects (font (size 1.27 1.27))))
  (property "Description" "Spring pin on touch board H1 pad 20 (IO8) [TBD: height vs. the stack, tip shape]" (at 129.54 88.9 0) (hide yes) (show_name no) (do_not_autoplace no) (effects (font (size 1.27 1.27))))
  (property "MPN" "0900-0-15-20-76-14-11-0" (at 129.54 88.9 0) (hide yes) (show_name no) (do_not_autoplace no) (effects (font (size 1.27 1.27))))
  (property "Manufacturer" "Mill-Max" (at 129.54 88.9 0) (hide yes) (show_name no) (do_not_autoplace no) (effects (font (size 1.27 1.27))))
  (property "LCSC" "" (at 129.54 88.9 0) (hide yes) (show_name no) (do_not_autoplace no) (effects (font (size 1.27 1.27))))
  (pin "1"))
 (wire
  (pts (xy 124.46 96.52) (xy 121.92 96.52))
  (stroke (width 0) (type default)))
 (label "I2S_BCLK_IO7"
  (at 121.92 96.52 180)
  (effects (font (size 1.27 1.27)) (justify right bottom)))
 (symbol
  (lib_id "Connector_Generic:Conn_01x01")
  (at 129.54 96.52 0)
  (unit 1)
  (body_style 1)
  (exclude_from_sim no)
  (in_bom yes)
  (on_board yes)
  (in_pos_files yes)
  (dnp no)
  (property "Reference" "P15" (at 132.08 95.52 0) (show_name no) (do_not_autoplace no) (effects (font (size 1.27 1.27)) (justify left)))
  (property "Value" "H1-22" (at 132.08 97.92 0) (show_name no) (do_not_autoplace no) (effects (font (size 1.27 1.27)) (justify left)))
  (property "Footprint" "roomkey:PogoPin_MillMax_0900_SMD" (at 129.54 96.52 0) (hide yes) (show_name no) (do_not_autoplace no) (effects (font (size 1.27 1.27))))
  (property "Datasheet" "" (at 129.54 96.52 0) (hide yes) (show_name no) (do_not_autoplace no) (effects (font (size 1.27 1.27))))
  (property "Description" "Spring pin on touch board H1 pad 22 (IO7) [TBD: height vs. the stack, tip shape]" (at 129.54 96.52 0) (hide yes) (show_name no) (do_not_autoplace no) (effects (font (size 1.27 1.27))))
  (property "MPN" "0900-0-15-20-76-14-11-0" (at 129.54 96.52 0) (hide yes) (show_name no) (do_not_autoplace no) (effects (font (size 1.27 1.27))))
  (property "Manufacturer" "Mill-Max" (at 129.54 96.52 0) (hide yes) (show_name no) (do_not_autoplace no) (effects (font (size 1.27 1.27))))
  (property "LCSC" "" (at 129.54 96.52 0) (hide yes) (show_name no) (do_not_autoplace no) (effects (font (size 1.27 1.27))))
  (pin "1"))
 (wire
  (pts (xy 231.14 63.5) (xy 228.6 63.5))
  (stroke (width 0) (type default)))
 (label "VBUS_KEY"
  (at 228.6 63.5 180)
  (effects (font (size 1.27 1.27)) (justify right bottom)))
 (wire
  (pts (xy 231.14 66.04) (xy 228.6 66.04))
  (stroke (width 0) (type default)))
 (label "VBUS_KEY"
  (at 228.6 66.04 180)
  (effects (font (size 1.27 1.27)) (justify right bottom)))
 (wire
  (pts (xy 231.14 68.58) (xy 228.6 68.58))
  (stroke (width 0) (type default)))
 (global_label "GND"
  (shape passive)
  (at 228.6 68.58 180)
  (effects (font (size 1 1)) (justify right)))
 (wire
  (pts (xy 231.14 71.12) (xy 228.6 71.12))
  (stroke (width 0) (type default)))
 (label "KEY_TOP_IO9"
  (at 228.6 71.12 180)
  (effects (font (size 1.27 1.27)) (justify right bottom)))
 (wire
  (pts (xy 231.14 73.66) (xy 228.6 73.66))
  (stroke (width 0) (type default)))
 (label "KEY_BOT_IO6"
  (at 228.6 73.66 180)
  (effects (font (size 1.27 1.27)) (justify right bottom)))
 (wire
  (pts (xy 231.14 76.2) (xy 228.6 76.2))
  (stroke (width 0) (type default)))
 (label "GLOW_IO4"
  (at 228.6 76.2 180)
  (effects (font (size 1.27 1.27)) (justify right bottom)))
 (wire
  (pts (xy 231.14 78.74) (xy 228.6 78.74))
  (stroke (width 0) (type default)))
 (label "ESP_TO_RADAR_IO5"
  (at 228.6 78.74 180)
  (effects (font (size 1.27 1.27)) (justify right bottom)))
 (wire
  (pts (xy 231.14 81.28) (xy 228.6 81.28))
  (stroke (width 0) (type default)))
 (label "RADAR_TO_ESP_IO3"
  (at 228.6 81.28 180)
  (effects (font (size 1.27 1.27)) (justify right bottom)))
 (wire
  (pts (xy 231.14 83.82) (xy 228.6 83.82))
  (stroke (width 0) (type default)))
 (label "I2C_SDA_IO18"
  (at 228.6 83.82 180)
  (effects (font (size 1.27 1.27)) (justify right bottom)))
 (wire
  (pts (xy 231.14 86.36) (xy 228.6 86.36))
  (stroke (width 0) (type default)))
 (label "I2C_SCL_IO19"
  (at 228.6 86.36 180)
  (effects (font (size 1.27 1.27)) (justify right bottom)))
 (wire
  (pts (xy 231.14 88.9) (xy 228.6 88.9))
  (stroke (width 0) (type default)))
 (global_label "GND"
  (shape passive)
  (at 228.6 88.9 180)
  (effects (font (size 1 1)) (justify right)))
 (wire
  (pts (xy 231.14 91.44) (xy 228.6 91.44))
  (stroke (width 0) (type default)))
 (label "I2S_DOUT_IO16"
  (at 228.6 91.44 180)
  (effects (font (size 1.27 1.27)) (justify right bottom)))
 (wire
  (pts (xy 231.14 93.98) (xy 228.6 93.98))
  (stroke (width 0) (type default)))
 (label "I2S_BCLK_IO7"
  (at 228.6 93.98 180)
  (effects (font (size 1.27 1.27)) (justify right bottom)))
 (wire
  (pts (xy 231.14 96.52) (xy 228.6 96.52))
  (stroke (width 0) (type default)))
 (global_label "GND"
  (shape passive)
  (at 228.6 96.52 180)
  (effects (font (size 1 1)) (justify right)))
 (wire
  (pts (xy 231.14 99.06) (xy 228.6 99.06))
  (stroke (width 0) (type default)))
 (label "I2S_WS_IO8"
  (at 228.6 99.06 180)
  (effects (font (size 1.27 1.27)) (justify right bottom)))
 (wire
  (pts (xy 231.14 101.6) (xy 228.6 101.6))
  (stroke (width 0) (type default)))
 (label "I2S_DIN_IO17"
  (at 228.6 101.6 180)
  (effects (font (size 1.27 1.27)) (justify right bottom)))
 (wire
  (pts (xy 236.22 106.68) (xy 236.22 109.22))
  (stroke (width 0) (type default)))
 (symbol
  (lib_id "power:GND")
  (at 236.22 109.22 0)
  (unit 1)
  (body_style 1)
  (exclude_from_sim no)
  (in_bom no)
  (on_board yes)
  (in_pos_files yes)
  (dnp no)
  (property "Reference" "#PWR01" (at 236.22 109.22 0) (hide yes) (show_name no) (do_not_autoplace no) (effects (font (size 1.27 1.27))))
  (property "Value" "GND" (at 236.22 113.03 0) (show_name no) (do_not_autoplace no) (effects (font (size 1.27 1.27))))
  (property "Footprint" "" (at 236.22 109.22 0) (hide yes) (show_name no) (do_not_autoplace no) (effects (font (size 1.27 1.27))))
  (property "Datasheet" "" (at 236.22 109.22 0) (hide yes) (show_name no) (do_not_autoplace no) (effects (font (size 1.27 1.27))))
  (property "Description" "" (at 236.22 109.22 0) (hide yes) (show_name no) (do_not_autoplace no) (effects (font (size 1.27 1.27))))
  (pin "1"))
 (symbol
  (lib_id "Connector_Generic_MountingPin:Conn_01x16_MountingPin")
  (at 236.22 81.28 0)
  (unit 1)
  (body_style 1)
  (exclude_from_sim no)
  (in_bom yes)
  (on_board yes)
  (in_pos_files yes)
  (dnp no)
  (property "Reference" "J1" (at 238.76 81.931 0) (show_name no) (do_not_autoplace no) (effects (font (size 1.27 1.27)) (justify left)))
  (property "Value" "FFC 16p 0.5" (at 238.76 84.331 0) (show_name no) (do_not_autoplace no) (effects (font (size 1.27 1.27)) (justify left)))
  (property "Footprint" "Connector_FFC-FPC:Hirose_FH12-16S-0.5SH_1x16-1MP_P0.50mm_Horizontal" (at 236.22 81.28 0) (hide yes) (show_name no) (do_not_autoplace no) (effects (font (size 1.27 1.27))))
  (property "Datasheet" "" (at 236.22 81.28 0) (hide yes) (show_name no) (do_not_autoplace no) (effects (font (size 1.27 1.27))))
  (property "Description" "16-pin 0.5 mm FFC to the hub's J4" (at 236.22 81.28 0) (hide yes) (show_name no) (do_not_autoplace no) (effects (font (size 1.27 1.27))))
  (property "MPN" "FH12-16S-0.5SH(55)" (at 236.22 81.28 0) (hide yes) (show_name no) (do_not_autoplace no) (effects (font (size 1.27 1.27))))
  (property "Manufacturer" "Hirose" (at 236.22 81.28 0) (hide yes) (show_name no) (do_not_autoplace no) (effects (font (size 1.27 1.27))))
  (property "LCSC" "" (at 236.22 81.28 0) (hide yes) (show_name no) (do_not_autoplace no) (effects (font (size 1.27 1.27))))
  (pin "1")
  (pin "2")
  (pin "3")
  (pin "4")
  (pin "5")
  (pin "6")
  (pin "7")
  (pin "8")
  (pin "9")
  (pin "10")
  (pin "11")
  (pin "12")
  (pin "13")
  (pin "14")
  (pin "15")
  (pin "16")
  (pin "MP"))
 (wire
  (pts (xy 175.26 121.92) (xy 175.26 119.38))
  (stroke (width 0) (type default)))
 (symbol
  (lib_id "power:PWR_FLAG")
  (at 175.26 119.38 0)
  (unit 1)
  (body_style 1)
  (exclude_from_sim no)
  (in_bom no)
  (on_board yes)
  (in_pos_files yes)
  (dnp no)
  (property "Reference" "#FLG02" (at 175.26 119.38 0) (hide yes) (show_name no) (do_not_autoplace no) (effects (font (size 1.27 1.27))))
  (property "Value" "PWR_FLAG" (at 175.26 115.57 0) (show_name no) (do_not_autoplace no) (effects (font (size 1.27 1.27))))
  (property "Footprint" "" (at 175.26 119.38 0) (hide yes) (show_name no) (do_not_autoplace no) (effects (font (size 1.27 1.27))))
  (property "Datasheet" "" (at 175.26 119.38 0) (hide yes) (show_name no) (do_not_autoplace no) (effects (font (size 1.27 1.27))))
  (property "Description" "" (at 175.26 119.38 0) (hide yes) (show_name no) (do_not_autoplace no) (effects (font (size 1.27 1.27))))
  (pin "1"))
 (symbol
  (lib_id "power:GND")
  (at 175.26 121.92 0)
  (unit 1)
  (body_style 1)
  (exclude_from_sim no)
  (in_bom no)
  (on_board yes)
  (in_pos_files yes)
  (dnp no)
  (property "Reference" "#PWR03" (at 175.26 121.92 0) (hide yes) (show_name no) (do_not_autoplace no) (effects (font (size 1.27 1.27))))
  (property "Value" "GND" (at 175.26 125.73 0) (show_name no) (do_not_autoplace no) (effects (font (size 1.27 1.27))))
  (property "Footprint" "" (at 175.26 121.92 0) (hide yes) (show_name no) (do_not_autoplace no) (effects (font (size 1.27 1.27))))
  (property "Datasheet" "" (at 175.26 121.92 0) (hide yes) (show_name no) (do_not_autoplace no) (effects (font (size 1.27 1.27))))
  (property "Description" "" (at 175.26 121.92 0) (hide yes) (show_name no) (do_not_autoplace no) (effects (font (size 1.27 1.27))))
  (pin "1"))
 (text "H1 pads without a pin: 2 VBAT, 8 3V3, 9 RST, 11 IO1, 13 IO2, 14/16 USB D+/D-.\nSame conductor order as the hub's J4 (FFC_PINS); FFC_MIRROR flips it if the cable type demands."
  (exclude_from_sim no)
  (at 22.86 144.78 0)
  (effects (font (size 1.27 1.27)) (justify left top)))
 (sheet_instances
  (path ""
   (page "1")))
 (embedded_fonts no))
